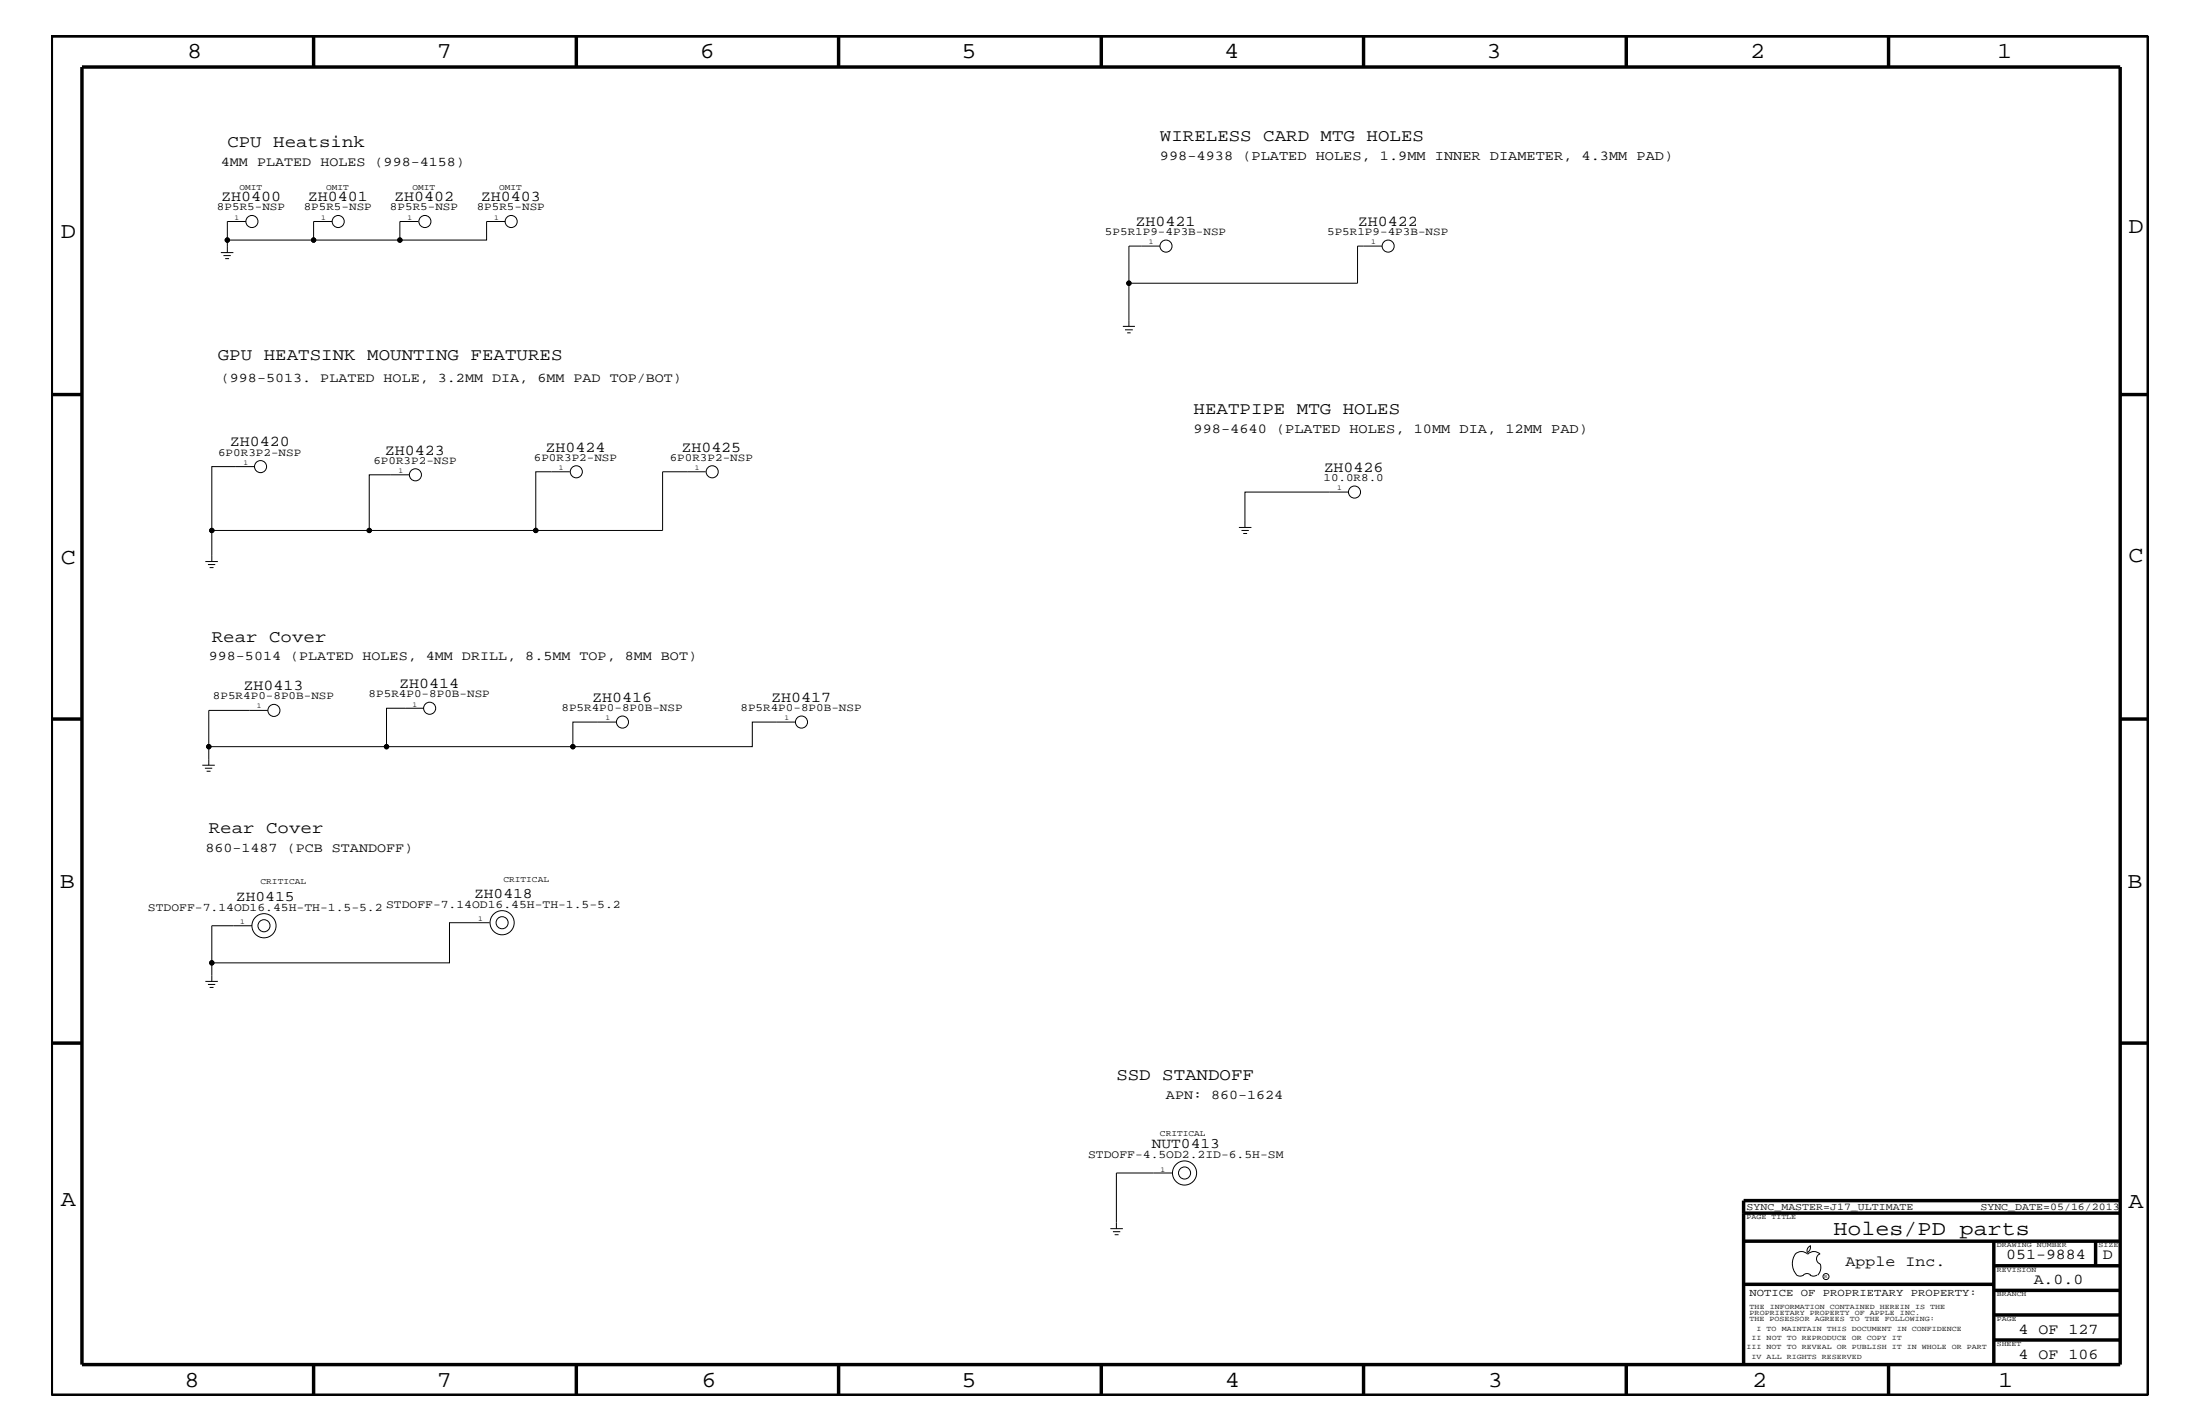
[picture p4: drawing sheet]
<svg xmlns="http://www.w3.org/2000/svg" width="432mm" height="279mm" viewBox="0 0 432 279" stroke-linecap="round" stroke-linejoin="round" font-family="sans-serif">
<g fill="none" stroke="#000" stroke-width=".2">
<path d="M43.3 49.6h2.5M43.9 50.2h1.4M44.2 50.7h.8M48.3 43.5h-3.7v6.1M65.2 43.5h-3.6v3.6h-17M82.1 43.5h-3.6v3.6h-16.9M99.1 43.5h-3.6v3.6h-17M227.7 48.3h-6.1v15.7M271.3 48.3h-4.9v7.3h-44.8M220.4 64h2.4M220.8 64.7h1.5M221.2 65.3h.7"/>
<path d="M50 91.6h-8.4v18.6M80.3 93.2h-7.8v10.9h-30.9M111.8 92.6h-6.6v11.5h-32.7M138.5 92.6h-8.5v11.5h-24.8M264.6 96.5h-20.3v7M40.3 110.2h2.5M40.8 110.8h1.4M41.1 111.4h.8M243.2 103.5h2.4M243.7 104.1h1.4M244 104.7h.8M52.6 139.4h-11.6v10.7"/>
<path d="M83.1 139h-7.2v7.5h-34.9M39.7 150.1h2.5M40.2 150.7h1.5M40.6 151.3h.7M75.9 146.5h36.5M121 141.7h-8.6v4.8M156.1 141.7h-8.4v4.8h-35.3M40.3 192.6h2.5M40.8 193.2h1.4M41.1 193.7h.8M49.4 181.6h-7.8v11M96.1 181h-7.9v7.9h-46.6"/>
<path d="M230 230.2h-10.9v10.9M217.9 241.1h2.5M218.4 241.7h1.5M218.8 242.3h.7M352.3 246.1a1.69 1.69 0 0 1 2.5 0M352.4 246a3.3 3.3 0 0 0 .2 4.1M352.6 250.2l.7 .2 .7-.2M354 250.2l.7-.3 .7 .3M354.8 246.1a1.69 1.69 0 0 1 2.4 0M355.2 250.2l.7 .2 .7-.2M355.3 244.4v.3a1.18 1.18 0 0 1-.6 1.1M355.4 244.4a.99 .99 0 0 0-.6 1.4"/>
<path d="M357.2 246a1.04 1.04 0 0 0-.7 1 1.04 1.04 0 0 0 .7 1M357.3 248l.1 .7a2.11 2.11 0 0 1-.6 1.5"/>
<circle cx="44.6" cy="47.1" r=".42"/>
<circle cx="49.4" cy="43.5" r="1.19"/>
<circle cx="61.6" cy="47.1" r=".42"/>
<circle cx="66.4" cy="43.5" r="1.19"/>
<circle cx="78.5" cy="47.1" r=".42"/>
<circle cx="83.4" cy="43.5" r="1.19"/>
<circle cx="100.3" cy="43.5" r="1.19"/>
<circle cx="221.6" cy="55.6" r=".42"/>
<circle cx="228.9" cy="48.3" r="1.19"/>
<circle cx="272.5" cy="48.3" r="1.19"/>
<circle cx="51.1" cy="91.6" r="1.19"/>
<circle cx="81.5" cy="93.2" r="1.19"/>
<circle cx="113.1" cy="92.6" r="1.19"/>
<circle cx="139.8" cy="92.6" r="1.19"/>
<circle cx="265.9" cy="96.5" r="1.19"/>
<circle cx="41.6" cy="104.1" r=".42"/>
<circle cx="72.5" cy="104.1" r=".42"/>
<circle cx="105.2" cy="104.1" r=".42"/>
<circle cx="53.8" cy="139.4" r="1.19"/>
<circle cx="84.3" cy="139" r="1.19"/>
<circle cx="41" cy="146.5" r=".42"/>
<circle cx="75.9" cy="146.5" r=".42"/>
<circle cx="112.4" cy="146.5" r=".42"/>
<circle cx="122.2" cy="141.7" r="1.19"/>
<circle cx="157.3" cy="141.7" r="1.19"/>
<circle cx="41.6" cy="188.9" r=".42"/>
<circle cx="51.8" cy="181.6" r="1.19"/>
<circle cx="51.8" cy="181.6" r="2.37"/>
<circle cx="98.6" cy="181" r="1.19"/>
<circle cx="98.6" cy="181" r="2.37"/>
<circle cx="232.5" cy="230.2" r="1.19"/>
<circle cx="232.5" cy="230.2" r="2.37"/>
<circle cx="358.4" cy="250.5" r=".59"/>
</g>
<g fill="none" stroke="#000" stroke-width=".68" stroke-linecap="butt">
<path d="M10.1 7.1h411.5v266.7h-411.5zM16.1 13.2h400v254.5h-400zM61.6 7.1v6.1M113.1 7.1v6.1M164.6 7.1v6.1M216.2 7.1v6.1M267.6 7.1v6.1M319.2 7.1v6.1M370.7 7.1v6.1M10.1 77.4h6M416.1 77.4h5.5M10.1 141.1h6"/>
<path d="M416.1 141.1h5.5M10.1 204.7h6M416.1 204.7h5.5M342.2 238h73.9M416.1 235.6h-73.9v32.1M342.2 243.5h73.9M342.2 252h49.1M391.3 248.4h24.8M391.3 243.5v24.2M391.3 258h24.8M391.3 253.2h24.8M411.3 243.5v4.9"/>
<path d="M61.6 267.7v6.1M113.1 267.7v6.1M164.6 267.7v6.1M216.2 268v5.8M267.6 267.7v6.1M319.2 267.7v6.1M370.7 267.7v6.1M391.3 262.9h24.8"/>
</g>
<g fill="#000">
<circle cx="44.6" cy="47.1" r=".42"/>
<circle cx="61.6" cy="47.1" r=".42"/>
<circle cx="78.5" cy="47.1" r=".42"/>
<circle cx="221.6" cy="55.6" r=".42"/>
<circle cx="41.6" cy="104.1" r=".42"/>
<circle cx="72.5" cy="104.1" r=".42"/>
<circle cx="105.2" cy="104.1" r=".42"/>
<circle cx="41" cy="146.5" r=".42"/>
<circle cx="75.9" cy="146.5" r=".42"/>
<circle cx="112.4" cy="146.5" r=".42"/>
<circle cx="41.6" cy="188.9" r=".42"/>
</g>
<g font-size="4.5">
<text x="36.7" y="11.5">8</text>
<text x="85.8" y="11.5">7</text>
<text x="137.3" y="11.5">6</text>
<text x="188.7" y="11.5">5</text>
<text x="240.3" y="11.5">4</text>
<text x="291.8" y="11.5">3</text>
<text x="343.5" y="11.5">2</text>
<text x="392" y="11.5">1</text>
<text x="11.9" y="46.8">D</text>
<text x="417.7" y="45.7">D</text>
<text x="11.9" y="110.6">C</text>
<text x="417.7" y="110.3">C</text>
<text x="11.8" y="174.3">B</text>
<text x="417.6" y="174.2">B</text>
<text x="11.9" y="236.7">A</text>
<text x="417.7" y="237.1">A</text>
<text x="36.2" y="272.1">8</text>
<text x="85.8" y="272.1">7</text>
<text x="137.7" y="272.1">6</text>
<text x="188.7" y="272.1">5</text>
<text x="240.4" y="272.1">4</text>
<text x="292" y="272.1">3</text>
<text x="343.9" y="272.1">2</text>
<text x="392.2" y="272.1">1</text>
</g>
<text font-size="4.1" x="359.8" y="242.3">Holes/PD parts</text>
<g font-size="3.4">
<text x="44.6" y="28.9">CPU Heatsink</text>
<text x="227.7" y="27.7">WIRELESS CARD MTG HOLES</text>
<text x="42.8" y="70.7">GPU HEATSINK MOUNTING FEATURES</text>
<text x="234.3" y="81.3">HEATPIPE MTG HOLES</text>
<text x="41.6" y="125.9">Rear Cover</text>
<text x="41" y="163.5">Rear Cover</text>
<text x="219.1" y="211.9">SSD STANDOFF</text>
</g>
<g font-size="3">
<text x="43.4" y="39.5">ZH0400</text>
<text x="60.4" y="39.5">ZH0401</text>
<text x="77.3" y="39.5">ZH0402</text>
<text x="94.4" y="39.5">ZH0403</text>
<text x="222.9" y="44.3">ZH0421</text>
<text x="266.5" y="44.3">ZH0422</text>
<text x="45.1" y="87.6">ZH0420</text>
<text x="75.6" y="89.2">ZH0423</text>
<text x="107.1" y="88.6">ZH0424</text>
<text x="133.7" y="88.6">ZH0425</text>
<text x="259.8" y="92.6">ZH0426</text>
<text x="47.8" y="135.3">ZH0413</text>
<text x="78.4" y="135">ZH0414</text>
<text x="116.2" y="137.7">ZH0416</text>
<text x="151.3" y="137.7">ZH0417</text>
<text x="362.2" y="248.4">Apple Inc.</text>
<text x="393.7" y="247.1">051-9884</text>
<text x="399.2" y="252">A.0.0</text>
<text x="412.7" y="247.1">D</text>
<text x="396.2" y="261.6">4 OF 127</text>
<text x="396.2" y="266.6">4 OF 106</text>
</g>
<g font-size="2.9">
<text x="46.3" y="176.8">ZH0415</text>
<text x="93" y="176.2">ZH0418</text>
<text x="226.1" y="225.3">NUT0413</text>
</g>
<g font-size="2.7">
<text x="227.7" y="31.4">998-4938 (PLATED HOLES, 1.9MM INNER DIAMETER, 4.3MM PAD)</text>
<text x="234.3" y="84.9">998-4640 (PLATED HOLES, 10MM DIA, 12MM PAD)</text>
</g>
<g font-size="2.6">
<text x="43.3" y="32.5">4MM PLATED HOLES (998-4158)</text>
<text x="43.3" y="75">(998-5013. PLATED HOLE, 3.2MM DIA, 6MM PAD TOP/BOT)</text>
<text x="41" y="129.6">998-5014 (PLATED HOLES, 4MM DRILL, 8.5MM TOP, 8MM BOT)</text>
<text x="40.3" y="167.1">860-1487 (PCB STANDOFF)</text>
<text x="228.9" y="215.6">APN: 860-1624</text>
</g>
<g font-size="2.3">
<text x="29" y="178.8">STDOFF-7.14OD16.45H-TH-1.5-5.2</text>
<text x="75.8" y="178.2">STDOFF-7.14OD16.45H-TH-1.5-5.2</text>
<text x="213.6" y="227.3">STDOFF-4.5OD2.2ID-6.5H-SM</text>
</g>
<g font-size="2.2">
<text x="42.6" y="41.3">8P5R5-NSP</text>
<text x="59.6" y="41.3">8P5R5-NSP</text>
<text x="76.5" y="41.3">8P5R5-NSP</text>
<text x="93.6" y="41.3">8P5R5-NSP</text>
<text x="216.9" y="46.2">5P5R1P9-4P3B-NSP</text>
<text x="260.5" y="46.2">5P5R1P9-4P3B-NSP</text>
<text x="42.8" y="89.4">6P0R3P2-NSP</text>
<text x="73.3" y="91">6P0R3P2-NSP</text>
<text x="104.8" y="90.4">6P0R3P2-NSP</text>
<text x="131.4" y="90.4">6P0R3P2-NSP</text>
<text x="259.8" y="94.3">10.0R8.0</text>
<text x="41.8" y="137.2">8P5R4P0-8P0B-NSP</text>
<text x="72.3" y="136.8">8P5R4P0-8P0B-NSP</text>
<text x="110.2" y="139.5">8P5R4P0-8P0B-NSP</text>
<text x="145.3" y="139.5">8P5R4P0-8P0B-NSP</text>
</g>
<text font-size="2.1" x="343.4" y="254.4">NOTICE OF PROPRIETARY PROPERTY:</text>
<g font-size="2">
<text x="342.8" y="237.4">SYNC_MASTER=J17_ULTIMATE</text>
<text x="388.7" y="237.4">SYNC_DATE=05/16/2013</text>
</g>
<g font-size="1.7">
<text x="47" y="37.4">OMIT</text>
<text x="64" y="37.4">OMIT</text>
<text x="80.9" y="37.4">OMIT</text>
<text x="98" y="37.4">OMIT</text>
<text x="51.1" y="173.4">CRITICAL</text>
<text x="98.8" y="173.1">CRITICAL</text>
<text x="227.7" y="222.9">CRITICAL</text>
</g>
<g font-size="1.4">
<text x="46" y="43.1">1</text>
<text x="63" y="43.1">1</text>
<text x="80" y="43.1">1</text>
<text x="97" y="43.1">1</text>
<text x="225.5" y="47.9">1</text>
<text x="269.1" y="47.9">1</text>
<text x="47.8" y="91.2">1</text>
<text x="78.2" y="92.8">1</text>
<text x="109.7" y="92.2">1</text>
<text x="136.4" y="92.2">1</text>
<text x="262.4" y="96.2">1</text>
<text x="50.4" y="139">1</text>
<text x="81" y="138.6">1</text>
<text x="118.8" y="141.3">1</text>
<text x="154" y="141.3">1</text>
<text x="47.1" y="181.4">1</text>
<text x="93.9" y="180.8">1</text>
<text x="227.8" y="229.9">1</text>
<text x="342.8" y="239.2">PAGE TITLE</text>
<text x="391.9" y="244.7">DRAWING NUMBER</text>
<text x="411.9" y="244.7">SIZE</text>
<text x="391.9" y="249.5">REVISION</text>
<text x="343.4" y="256.8">THE INFORMATION CONTAINED HEREIN IS THE</text>
<text x="391.9" y="254.4">BRANCH</text>
<text x="343.4" y="258">PROPRIETARY PROPERTY OF APPLE INC.</text>
<text x="343.4" y="259.3">THE POSESSOR AGREES TO THE FOLLOWING:</text>
<text x="343.8" y="262.9">II NOT TO REPRODUCE OR COPY IT</text>
<text x="344.8" y="261.1">I TO MAINTAIN THIS DOCUMENT IN CONFIDENCE</text>
<text x="391.9" y="259.3">PAGE</text>
<text x="342.8" y="264.7">III NOT TO REVEAL OR PUBLISH IT IN WHOLE OR PART</text>
<text x="343.8" y="266.6">IV ALL RIGHTS RESERVED</text>
<text x="391.9" y="264.1">SHEET</text>
</g>
<text font-size="1" x="358.1" y="250.7">R</text>
</svg>
